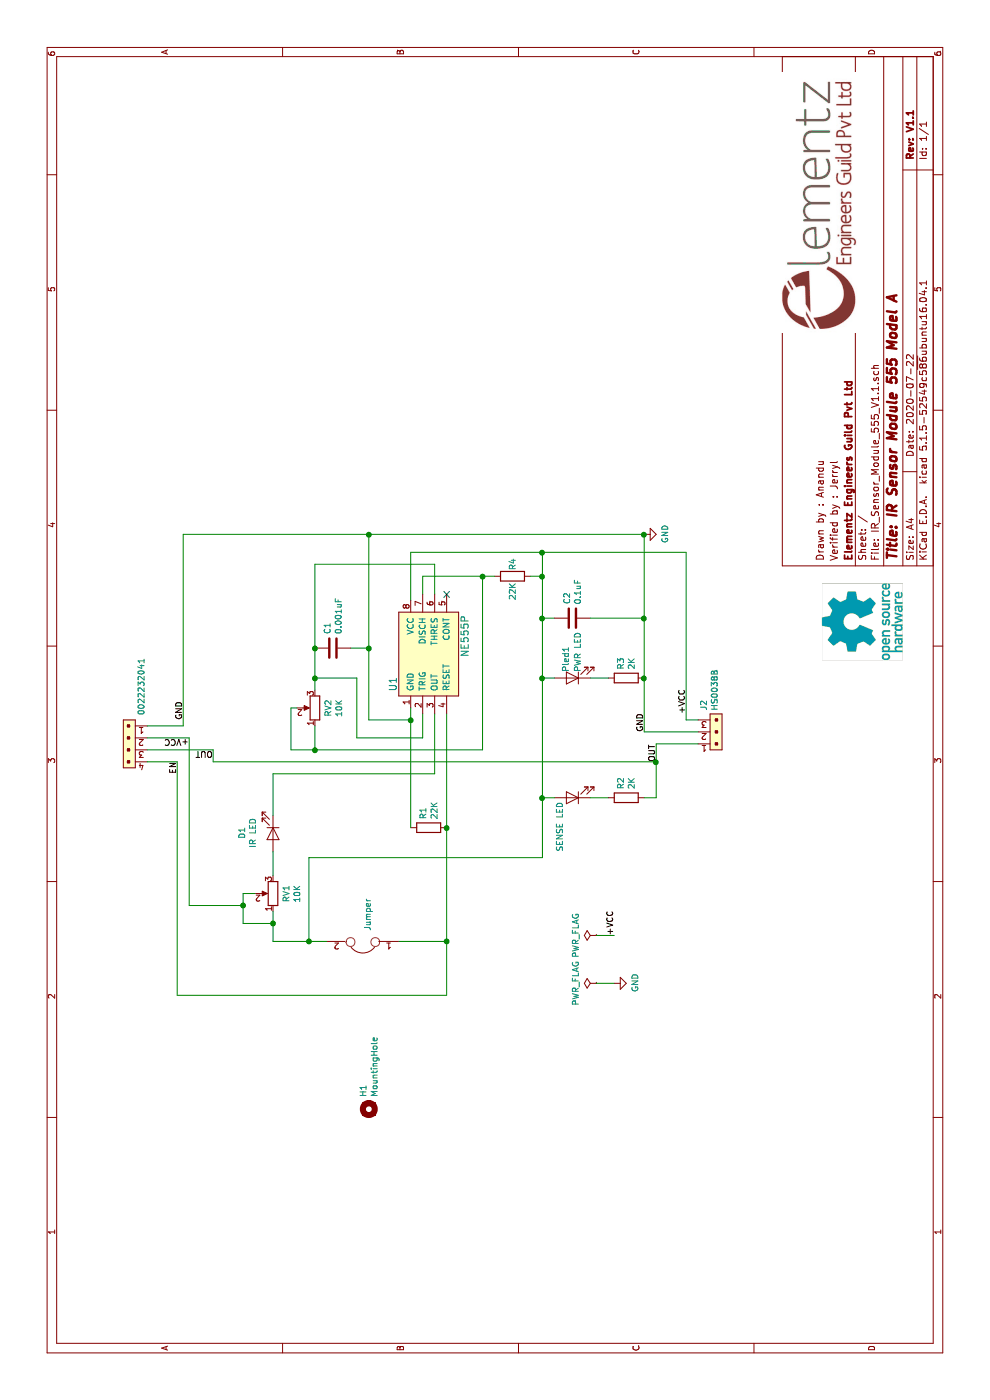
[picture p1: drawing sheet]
EESchema Schematic File Version 4
EELAYER 30 0
EELAYER END
$Descr A4 11693 8268
encoding utf-8
Sheet 1 1
Title "IR Sensor Module 555 Model A"
Date "2020-07-22"
Rev "V1.1"
Comp "Elementz Engineers Guild Pvt Ltd"
Comment1 "Verified by : Jerryl"
Comment2 "Drawn by : Anandu"
Comment3 ""
Comment4 ""
$EndDescr
$Comp
L IR_Sensor_Module_555_V1.1-rescue:NE555P-dk_Clock-Timing-Programmable-Timers-and-Oscillators-IR_Sensor_Module_555_V1.0-rescue U1
U 1 1
P 6230 3530
F 0 "U1" H 5980 3780 60  0000 C CNN
F 1 "NE555P" H 6380 3180 60  0000 C CNN
F 2 "digikey-footprints:SOIC-8_W5.3mm" H 6430 3730 60  0001 L CNN
F 3 "http://www.ti.com/general/docs/suppproductinfo.tsp?distId=10&gotoUrl=http%3A%2F%2Fwww.ti.com%2Flit%2Fgpn%2Fne555" H 6430 3830 60  0001 L CNN
F 4 "296-1411-5-ND" H 6430 3930 60  0001 L CNN "Digi-Key_PN"
F 5 "NE555P" H 6430 4030 60  0001 L CNN "MPN"
F 6 "Integrated Circuits (ICs)" H 6430 4130 60  0001 L CNN "Category"
F 7 "Clock/Timing - Programmable Timers and Oscillators" H 6430 4230 60  0001 L CNN "Family"
F 8 "http://www.ti.com/general/docs/suppproductinfo.tsp?distId=10&gotoUrl=http%3A%2F%2Fwww.ti.com%2Flit%2Fgpn%2Fne555" H 6430 4330 60  0001 L CNN "DK_Datasheet_Link"
F 9 "/product-detail/en/texas-instruments/NE555P/296-1411-5-ND/277057" H 6430 4430 60  0001 L CNN "DK_Detail_Page"
F 10 "IC OSC SINGLE TIMER 100KHZ 8-DIP" H 6430 4530 60  0001 L CNN "Description"
F 11 "Texas Instruments" H 6430 4630 60  0001 L CNN "Manufacturer"
F 12 "Active" H 6430 4730 60  0001 L CNN "Status"
	1    6230 3530
	1    0    0    -1  
$EndComp
$Comp
L Device:R R3
U 1 1
P 6030 5230
F 0 "R3" H 6100 5276 50  0000 L CNN
F 1 "2K" H 6100 5185 50  0000 L CNN
F 2 "Resistor_SMD:R_0805_2012Metric" V 5960 5230 50  0001 C CNN
F 3 "~" H 6030 5230 50  0001 C CNN
	1    6030 5230
	1    0    0    -1  
$EndComp
$Comp
L Device:R R4
U 1 1
P 6880 4280
F 0 "R4" H 6930 4280 50  0000 L CNN
F 1 "22K" H 6680 4280 50  0000 L CNN
F 2 "Resistor_SMD:R_0805_2012Metric" V 6810 4280 50  0001 C CNN
F 3 "~" H 6880 4280 50  0001 C CNN
	1    6880 4280
	1    0    0    -1  
$EndComp
$Comp
L Device:R R1
U 1 1
P 4780 3580
F 0 "R1" H 4850 3626 50  0000 L CNN
F 1 "22K" H 4850 3535 50  0000 L CNN
F 2 "Resistor_SMD:R_0805_2012Metric" V 4710 3580 50  0001 C CNN
F 3 "~" H 4780 3580 50  0001 C CNN
	1    4780 3580
	1    0    0    -1  
$EndComp
Wire Wire Line
	4780 3730 5730 3730
Wire Wire Line
	4780 3430 5680 3430
$Comp
L Device:C C1
U 1 1
P 6280 2780
F 0 "C1" H 6395 2826 50  0000 L CNN
F 1 "0.001uF" H 6395 2735 50  0000 L CNN
F 2 "Capacitor_SMD:C_0805_2012Metric" H 6318 2630 50  0001 C CNN
F 3 "~" H 6280 2780 50  0001 C CNN
	1    6280 2780
	1    0    0    -1  
$EndComp
Wire Wire Line
	5680 3430 5680 3080
Wire Wire Line
	5680 3080 6280 3080
Wire Wire Line
	6280 3080 6280 2930
Connection ~ 5680 3430
Wire Wire Line
	5680 3430 5780 3430
Wire Wire Line
	6280 2630 6030 2630
Wire Wire Line
	5780 2480 5780 2430
Wire Wire Line
	6880 4030 6880 3530
Wire Wire Line
	6880 3530 6730 3530
Wire Wire Line
	5430 2430 5430 2630
Wire Wire Line
	5430 2430 5780 2430
Wire Wire Line
	5430 4030 6880 4030
Wire Wire Line
	5630 2630 5430 2630
Connection ~ 5430 2630
Wire Wire Line
	5430 2630 5430 4030
$Comp
L Device:LED Pled1
U 1 1
P 6030 4780
F 0 "Pled1" V 6080 4730 50  0000 R CNN
F 1 "PWR LED" V 5980 4730 50  0000 R CNN
F 2 "LED_SMD:LED_0805_2012Metric" H 6030 4780 50  0001 C CNN
F 3 "~" H 6030 4780 50  0001 C CNN
	1    6030 4780
	0    -1   -1   0   
$EndComp
Connection ~ 6880 4030
$Comp
L Device:C C2
U 1 1
P 6530 4780
F 0 "C2" H 6645 4826 50  0000 L CNN
F 1 "0.1uF" H 6645 4735 50  0000 L CNN
F 2 "Capacitor_SMD:C_0805_2012Metric" H 6568 4630 50  0001 C CNN
F 3 "~" H 6530 4780 50  0001 C CNN
	1    6530 4780
	1    0    0    -1  
$EndComp
$Comp
L Device:R R2
U 1 1
P 5030 5230
F 0 "R2" H 5100 5276 50  0000 L CNN
F 1 "2K" H 5100 5185 50  0000 L CNN
F 2 "Resistor_SMD:R_0805_2012Metric" V 4960 5230 50  0001 C CNN
F 3 "~" H 5030 5230 50  0001 C CNN
	1    5030 5230
	1    0    0    -1  
$EndComp
$Comp
L Device:LED Sled1
U 1 1
P 5030 4780
F 0 "Sled1" V 5069 4662 50  0001 R CNN
F 1 "SENSE LED" V 5130 5230 50  0000 R CNN
F 2 "LED_SMD:LED_0805_2012Metric" H 5030 4780 50  0001 C CNN
F 3 "~" H 5030 4780 50  0001 C CNN
	1    5030 4780
	0    -1   -1   0   
$EndComp
Wire Wire Line
	5030 4630 5030 4530
Wire Wire Line
	5030 4530 6030 4530
Wire Wire Line
	6530 4530 6530 4630
Wire Wire Line
	6030 4630 6030 4530
Connection ~ 6030 4530
Wire Wire Line
	6030 4530 6530 4530
Wire Wire Line
	6880 4030 6880 4130
Wire Wire Line
	6880 4530 6880 4430
Connection ~ 6530 4530
Wire Wire Line
	5030 5080 5030 4930
Wire Wire Line
	6030 5080 6030 4930
Wire Wire Line
	6030 5380 6530 5380
Wire Wire Line
	6530 5380 6530 4930
$Comp
L IR_Sensor_Module_555_V1.1-rescue:640456-3-dk_Rectangular-Connectors-Headers-Male-Pins-IR_Sensor_Module_555_V1.0-rescue J2
U 1 1
P 5480 5930
F 0 "J2" H 5758 5984 50  0000 L CNN
F 1 "HS0038B" H 5758 5893 50  0000 L CNN
F 2 "digikey-footprints:PinHeader_1x3_P2.54_Drill1.1mm" H 5680 6130 60  0001 L CNN
F 3 "https://www.te.com/commerce/DocumentDelivery/DDEController?Action=srchrtrv&DocNm=640456&DocType=Customer+Drawing&DocLang=English" H 5680 6230 60  0001 L CNN
F 4 "A19470-ND" H 5680 6330 60  0001 L CNN "Digi-Key_PN"
F 5 "640456-3" H 5680 6430 60  0001 L CNN "MPN"
F 6 "Connectors, Interconnects" H 5680 6530 60  0001 L CNN "Category"
F 7 "Rectangular Connectors - Headers, Male Pins" H 5680 6630 60  0001 L CNN "Family"
F 8 "https://www.te.com/commerce/DocumentDelivery/DDEController?Action=srchrtrv&DocNm=640456&DocType=Customer+Drawing&DocLang=English" H 5680 6730 60  0001 L CNN "DK_Datasheet_Link"
F 9 "/product-detail/en/te-connectivity-amp-connectors/640456-3/A19470-ND/259010" H 5680 6830 60  0001 L CNN "DK_Detail_Page"
F 10 "CONN HEADER VERT 3POS 2.54MM" H 5680 6930 60  0001 L CNN "Description"
F 11 "TE Connectivity AMP Connectors" H 5680 7030 60  0001 L CNN "Manufacturer"
F 12 "Active" H 5680 7130 60  0001 L CNN "Status"
	1    5480 5930
	1    0    0    -1  
$EndComp
Wire Wire Line
	5680 5830 5680 5730
Wire Wire Line
	7080 3430 6680 3430
Wire Wire Line
	6530 4530 6880 4530
Wire Wire Line
	6880 4530 7080 4530
Connection ~ 6880 4530
Wire Wire Line
	7080 4530 7080 3430
$Comp
L IR_Sensor_Module_555_V1.1-rescue:0022232041-dk_Rectangular-Connectors-Headers-Male-Pins-IR_Sensor_Module_555_V1.0-rescue J1
U 1 1
P 5630 1130
F 0 "J1" H 5542 1092 50  0001 R CNN
F 1 "0022232041" H 5542 1183 50  0000 R CNN
F 2 "Connector_PinHeader_2.54mm:PinHeader_1x04_P2.54mm_Vertical" H 5830 1330 60  0001 L CNN
F 3 "https://www.molex.com/pdm_docs/sd/022232041_sd.pdf" H 5830 1430 60  0001 L CNN
F 4 "WM4202-ND" H 5830 1530 60  0001 L CNN "Digi-Key_PN"
F 5 "0022232041" H 5830 1630 60  0001 L CNN "MPN"
F 6 "Connectors, Interconnects" H 5830 1730 60  0001 L CNN "Category"
F 7 "Rectangular Connectors - Headers, Male Pins" H 5830 1830 60  0001 L CNN "Family"
F 8 "https://www.molex.com/pdm_docs/sd/022232041_sd.pdf" H 5830 1930 60  0001 L CNN "DK_Datasheet_Link"
F 9 "/product-detail/en/molex/0022232041/WM4202-ND/26671" H 5830 2030 60  0001 L CNN "DK_Detail_Page"
F 10 "CONN HEADER VERT 4POS 2.54MM" H 5830 2130 60  0001 L CNN "Description"
F 11 "Molex" H 5830 2230 60  0001 L CNN "Manufacturer"
F 12 "Active" H 5830 2330 60  0001 L CNN "Status"
	1    5630 1130
	-1   0    0    1   
$EndComp
$Comp
L Device:LED D1
U 1 1
P 4730 2280
F 0 "D1" H 4723 2025 50  0000 C CNN
F 1 "IR LED" H 4723 2116 50  0000 C CNN
F 2 "LED_THT:LED_D5.0mm" H 4730 2280 50  0001 C CNN
F 3 "~" H 4730 2280 50  0001 C CNN
	1    4730 2280
	-1   0    0    1   
$EndComp
Wire Wire Line
	5730 3530 5530 3530
Wire Wire Line
	5530 3530 5530 2980
Wire Wire Line
	5530 2980 6030 2980
Wire Wire Line
	6030 2980 6030 2630
Connection ~ 6030 2630
Wire Wire Line
	6030 2630 5930 2630
Wire Wire Line
	5730 3630 5230 3630
Wire Wire Line
	5230 3630 5230 2280
Wire Wire Line
	5230 2280 4880 2280
$Comp
L Device:R_POT RV1
U 1 1
P 4230 2280
F 0 "RV1" V 4115 2280 50  0000 C CNN
F 1 "10K" V 4024 2280 50  0000 C CNN
F 2 "Potentiometer_THT:Potentiometer_Bourns_3339P_Vertical_HandSoldering" H 4230 2280 50  0001 C CNN
F 3 "~" H 4230 2280 50  0001 C CNN
	1    4230 2280
	0    -1   -1   0   
$EndComp
Wire Wire Line
	4380 2280 4580 2280
$Comp
L Device:Jumper JP1
U 1 1
P 3830 3030
F 0 "JP1" V 3876 2942 50  0001 R CNN
F 1 "Jumper" V 3785 2942 50  0000 R CNN
F 2 "Connector_PinHeader_2.54mm:PinHeader_1x02_P2.54mm_Vertical" H 3830 3030 50  0001 C CNN
F 3 "~" H 3830 3030 50  0001 C CNN
	1    3830 3030
	0    -1   -1   0   
$EndComp
Wire Wire Line
	3830 2730 3830 2580
Wire Wire Line
	3830 2280 3980 2280
Wire Wire Line
	4230 2130 4230 2030
Wire Wire Line
	4230 2030 4130 2030
Wire Wire Line
	3980 2030 3980 2280
Connection ~ 3980 2280
Wire Wire Line
	3980 2280 4080 2280
Wire Wire Line
	3830 2580 4530 2580
Wire Wire Line
	4530 2580 4530 4530
Wire Wire Line
	4530 4530 5030 4530
Connection ~ 3830 2580
Wire Wire Line
	3830 2580 3830 2280
Connection ~ 5030 4530
Connection ~ 4780 3730
Wire Wire Line
	3380 3730 3830 3730
Wire Wire Line
	3830 3330 3830 3730
Connection ~ 3830 3730
Wire Wire Line
	3830 3730 4780 3730
Wire Wire Line
	5480 5830 5480 5480
Wire Wire Line
	5480 5480 5330 5480
Wire Wire Line
	5030 5480 5030 5380
Wire Wire Line
	4130 2030 4130 1580
Connection ~ 4130 2030
Wire Wire Line
	4130 2030 3980 2030
Wire Wire Line
	5330 1780 5430 1780
Wire Wire Line
	3380 1480 5330 1480
Wire Wire Line
	5330 1480 5330 1230
Wire Wire Line
	3380 1480 3380 3730
Wire Wire Line
	5330 1780 5330 5480
Connection ~ 5330 5480
Wire Wire Line
	5330 5480 5030 5480
Wire Wire Line
	5580 5830 5580 5380
Wire Wire Line
	5580 5380 6030 5380
Connection ~ 6030 5380
Wire Wire Line
	5680 5730 7080 5730
Wire Wire Line
	7080 5730 7080 4530
Connection ~ 7080 4530
Wire Wire Line
	6530 5380 7230 5380
Wire Wire Line
	7230 5380 7230 3080
Wire Wire Line
	7230 1530 5630 1530
Wire Wire Line
	5630 1530 5630 1230
Connection ~ 6530 5380
Wire Wire Line
	6730 3630 6980 3630
Wire Wire Line
	6980 3630 6980 2630
Wire Wire Line
	6980 2630 6280 2630
Connection ~ 6280 2630
Wire Wire Line
	6280 3080 7230 3080
Connection ~ 6280 3080
Connection ~ 7230 3080
Wire Wire Line
	7230 3080 7230 1530
Text Label 5530 1580 1    50   ~ 0
+VCC
Text Label 5680 1530 0    50   ~ 0
GND
Text Label 5730 5730 0    50   ~ 0
+VCC
Text Label 5580 5380 0    50   ~ 0
GND
Text Label 5330 5480 0    50   ~ 0
OUT
Text Label 5230 1480 0    50   ~ 0
EN
Text Label 5430 1780 1    50   ~ 0
OUT
NoConn ~ 6730 3730
$Comp
L power:PWR_FLAG #FLG0101
U 1 1
P 3480 4980
F 0 "#FLG0101" H 3480 5055 50  0001 C CNN
F 1 "PWR_FLAG" H 3480 5153 50  0000 C CNN
F 2 "" H 3480 4980 50  0001 C CNN
F 3 "~" H 3480 4980 50  0001 C CNN
	1    3480 4980
	1    0    0    -1  
$EndComp
$Comp
L power:PWR_FLAG #FLG0102
U 1 1
P 3880 4980
F 0 "#FLG0102" H 3880 5055 50  0001 C CNN
F 1 "PWR_FLAG" H 3880 5153 50  0000 C CNN
F 2 "" H 3880 4980 50  0001 C CNN
F 3 "~" H 3880 4980 50  0001 C CNN
	1    3880 4980
	1    0    0    -1  
$EndComp
Wire Wire Line
	3480 4980 3480 5130
Wire Wire Line
	3880 4980 3880 5130
$Comp
L power:GND #PWR0101
U 1 1
P 7230 5380
F 0 "#PWR0101" H 7230 5130 50  0001 C CNN
F 1 "GND" H 7235 5207 50  0000 C CNN
F 2 "" H 7230 5380 50  0001 C CNN
F 3 "" H 7230 5380 50  0001 C CNN
	1    7230 5380
	1    0    0    -1  
$EndComp
Connection ~ 7230 5380
$Comp
L power:GND #PWR0102
U 1 1
P 3480 5130
F 0 "#PWR0102" H 3480 4880 50  0001 C CNN
F 1 "GND" H 3485 4957 50  0000 C CNN
F 2 "" H 3480 5130 50  0001 C CNN
F 3 "" H 3480 5130 50  0001 C CNN
	1    3480 5130
	1    0    0    -1  
$EndComp
Text Label 3880 5130 0    50   ~ 0
+VCC
$Comp
L Device:R_POT RV2
U 1 1
P 5780 2630
F 0 "RV2" V 5665 2630 50  0000 C CNN
F 1 "10K" V 5574 2630 50  0000 C CNN
F 2 "Potentiometer_THT:Potentiometer_Bourns_3339P_Vertical_HandSoldering" H 5780 2630 50  0001 C CNN
F 3 "~" H 5780 2630 50  0001 C CNN
	1    5780 2630
	0    -1   -1   0   
$EndComp
Wire Wire Line
	5530 1580 5530 1230
Wire Wire Line
	4130 1580 5530 1580
Wire Wire Line
	5430 1230 5430 1780
$Comp
L IR_Sensor_Module_555_V1.1-rescue:MountingHole-Mechanical-IR_Sensor_Module_555_V1.0-rescue H1
U 1 1
P 2430 3080
F 0 "H1" H 2530 3126 50  0000 L CNN
F 1 "MountingHole" H 2530 3035 50  0000 L CNN
F 2 "MountingHole:MountingHole_3.2mm_M3" H 2430 3080 50  0001 C CNN
F 3 "~" H 2430 3080 50  0001 C CNN
	1    2430 3080
	1    0    0    -1  
$EndComp
$EndSCHEMATC
